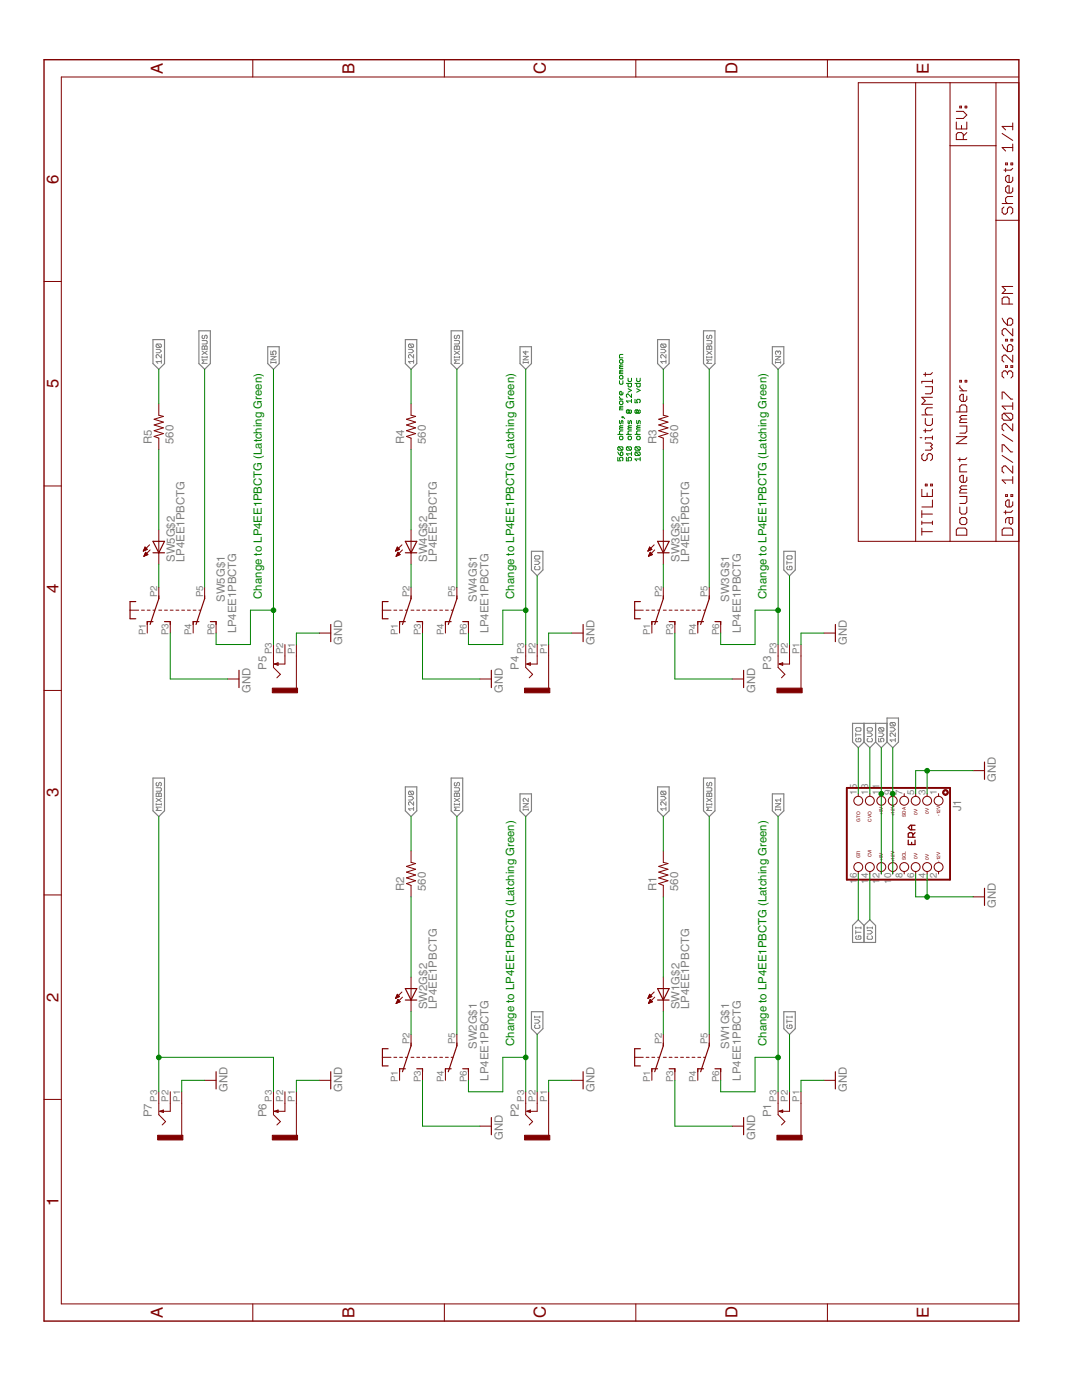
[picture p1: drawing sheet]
<?xml version="1.0" encoding="utf-8"?>
<!DOCTYPE eagle SYSTEM "eagle.dtd">
<!--
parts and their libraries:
PatternAgents-Beautify: License : http://creativecommons.org/licenses/by-sa/3.0
(Creative Commons 3.0)
-->
<eagle version="6.6.0">
<drawing>
<settings>
<setting alwaysvectorfont="no"/>
<setting verticaltext="up"/>
</settings>
<grid distance="0.1" unitdist="inch" unit="inch" style="lines" multiple="1" display="no" altdistance="0.01" altunitdist="inch" altunit="inch"/>
<schematic xreflabel="%F%N/%S.%C%R" xrefpart="/%S.%C%R">
<libraries>
<library name="PatternAgents-Beautify">
<symbols>
<symbol name="FRAME_ASIZE_LANDSCAPE">
<frame x1="0" y1="0" x2="279.4" y2="215.9" columns="6" rows="5" layer="94" border-bottom="no"/>
</symbol>
<symbol name="TITLE_SECTION">
<wire x1="0" y1="0" x2="71.12" y2="0" width="0.1016" layer="94"/>
<wire x1="101.6" y1="15.24" x2="87.63" y2="15.24" width="0.1016" layer="94"/>
<wire x1="0" y1="0" x2="0" y2="5.08" width="0.1016" layer="94"/>
<wire x1="0" y1="5.08" x2="71.12" y2="5.08" width="0.1016" layer="94"/>
<wire x1="0" y1="5.08" x2="0" y2="15.24" width="0.1016" layer="94"/>
<wire x1="101.6" y1="15.24" x2="101.6" y2="5.08" width="0.1016" layer="94"/>
<wire x1="71.12" y1="5.08" x2="71.12" y2="0" width="0.1016" layer="94"/>
<wire x1="71.12" y1="5.08" x2="87.63" y2="5.08" width="0.1016" layer="94"/>
<wire x1="71.12" y1="0" x2="101.6" y2="0" width="0.1016" layer="94"/>
<wire x1="87.63" y1="15.24" x2="87.63" y2="5.08" width="0.1016" layer="94"/>
<wire x1="87.63" y1="15.24" x2="0" y2="15.24" width="0.1016" layer="94"/>
<wire x1="87.63" y1="5.08" x2="101.6" y2="5.08" width="0.1016" layer="94"/>
<wire x1="101.6" y1="5.08" x2="101.6" y2="0" width="0.1016" layer="94"/>
<wire x1="0" y1="15.24" x2="0" y2="22.86" width="0.1016" layer="94"/>
<wire x1="101.6" y1="35.56" x2="0" y2="35.56" width="0.1016" layer="94"/>
<wire x1="101.6" y1="35.56" x2="101.6" y2="22.86" width="0.1016" layer="94"/>
<wire x1="0" y1="22.86" x2="101.6" y2="22.86" width="0.1016" layer="94"/>
<wire x1="0" y1="22.86" x2="0" y2="35.56" width="0.1016" layer="94"/>
<wire x1="101.6" y1="22.86" x2="101.6" y2="15.24" width="0.1016" layer="94"/>
<text x="1.27" y="1.27" size="2.54" layer="94" font="vector">Date:</text>
<text x="12.7" y="1.27" size="2.54" layer="94" font="vector">&gt;LAST_DATE_TIME</text>
<text x="72.39" y="1.27" size="2.54" layer="94" font="vector">Sheet:</text>
<text x="86.36" y="1.27" size="2.54" layer="94" font="vector">&gt;SHEET</text>
<text x="88.9" y="11.43" size="2.54" layer="94" font="vector">REV:</text>
<text x="1.27" y="19.05" size="2.54" layer="94" font="vector">TITLE:</text>
<text x="1.27" y="11.43" size="2.54" layer="94" font="vector">Document Number:</text>
<text x="17.78" y="19.05" size="2.54" layer="94" font="vector">&gt;DRAWING_NAME</text>
</symbol>
</symbols>
<devicesets>
<deviceset name="FRAME_ASIZE_LANDSCAPE" prefix="FRAME" uservalue="yes">
<gates>
<gate name="G$1" symbol="FRAME_ASIZE_LANDSCAPE" x="0" y="0" addlevel="always"/>
<gate name="G$2" symbol="TITLE_SECTION" x="172.72" y="0"/>
</gates>
<devices>
<device name="">
<technologies>
<technology name=""/>
</technologies>
</device>
</devices>
</deviceset>
</devicesets>
</library>
<library name="SparkFun">
<symbols>
<symbol name="GND">
<wire x1="-1.905" y1="0" x2="1.905" y2="0" width="0.254" layer="94"/>
<text x="-2.54" y="-2.54" size="1.778" layer="96">&gt;VALUE</text>
<pin name="GND" x="0" y="2.54" visible="off" length="short" direction="sup" rot="R270"/>
</symbol>
</symbols>
<devicesets>
<deviceset name="GND" prefix="GND">
<gates>
<gate name="1" symbol="GND" x="0" y="0"/>
</gates>
<devices>
<device name="">
<technologies>
<technology name=""/>
</technologies>
</device>
</devices>
</deviceset>
</devicesets>
</library>
<library name="og-pj301">
<symbols>
<symbol name="JACK-SWITCH-3">
<wire x1="-2.54" y1="2.54" x2="0" y2="2.54" width="0.1524" layer="94"/>
<wire x1="0" y1="2.54" x2="1.524" y2="1.016" width="0.1524" layer="94"/>
<wire x1="1.524" y1="1.016" x2="2.286" y2="1.778" width="0.1524" layer="94"/>
<wire x1="-2.54" y1="0" x2="-0.762" y2="0" width="0.1524" layer="94"/>
<wire x1="-0.762" y1="0" x2="-0.762" y2="2.286" width="0.1524" layer="94"/>
<wire x1="-0.762" y1="2.286" x2="-1.016" y2="1.524" width="0.254" layer="94"/>
<wire x1="-1.016" y1="1.524" x2="-0.508" y2="1.524" width="0.254" layer="94"/>
<wire x1="-0.508" y1="1.524" x2="-0.762" y2="2.286" width="0.254" layer="94"/>
<wire x1="-2.54" y1="-2.54" x2="4.572" y2="-2.54" width="0.1524" layer="94"/>
<text x="-2.54" y="4.064" size="1.778" layer="95">&gt;NAME</text>
<rectangle x1="2.286" y1="-0.508" x2="7.874" y2="0.508" layer="94" rot="R90"/>
<pin name="1" x="-5.08" y="-2.54" visible="pad" length="short" direction="pas"/>
<pin name="3" x="-5.08" y="2.54" visible="pad" length="short" direction="pas"/>
<pin name="2" x="-5.08" y="0" visible="pad" length="short" direction="pas"/>
</symbol>
</symbols>
<devicesets>
<deviceset name="PJ301_THONKICONN" prefix="J">
<gates>
<gate name="G$1" symbol="JACK-SWITCH-3" x="0" y="0"/>
</gates>
<devices>
<device name="1" package="WQP_PJ_301M1">
<connects>
<connect gate="G$1" pin="1" pad="P1"/>
<connect gate="G$1" pin="2" pad="P2"/>
<connect gate="G$1" pin="3" pad="P3"/>
</connects>
<technologies>
<technology name=""/>
</technologies>
</device>
<device name="2" package="WQP_PJ_301M2">
<connects>
<connect gate="G$1" pin="1" pad="P1"/>
<connect gate="G$1" pin="2" pad="P2"/>
<connect gate="G$1" pin="3" pad="P3"/>
</connects>
<technologies>
<technology name=""/>
</technologies>
</device>
<device name="3" package="WQP_PJ_301M3">
<connects>
<connect gate="G$1" pin="1" pad="P1"/>
<connect gate="G$1" pin="2" pad="P2"/>
<connect gate="G$1" pin="3" pad="P3"/>
</connects>
<technologies>
<technology name=""/>
</technologies>
</device>
<device name="4" package="WQP_PJ_301M4">
<connects>
<connect gate="G$1" pin="1" pad="P1"/>
<connect gate="G$1" pin="2" pad="P2"/>
<connect gate="G$1" pin="3" pad="P3"/>
</connects>
<technologies>
<technology name=""/>
</technologies>
</device>
<device name="5" package="WQP_PJ_301M5">
<connects>
<connect gate="G$1" pin="1" pad="P1"/>
<connect gate="G$1" pin="2" pad="P2"/>
<connect gate="G$1" pin="3" pad="P3"/>
</connects>
<technologies>
<technology name=""/>
</technologies>
</device>
<device name="6" package="WQP_PJ_301M6">
<connects>
<connect gate="G$1" pin="1" pad="P1"/>
<connect gate="G$1" pin="2" pad="P2"/>
<connect gate="G$1" pin="3" pad="P3"/>
</connects>
<technologies>
<technology name=""/>
</technologies>
</device>
<device name="7" package="WQP_PJ_301M7">
<connects>
<connect gate="G$1" pin="1" pad="P1"/>
<connect gate="G$1" pin="2" pad="P2"/>
<connect gate="G$1" pin="3" pad="P3"/>
</connects>
<technologies>
<technology name=""/>
</technologies>
</device>
<device name="8" package="WQP_PJ_301M8">
<connects>
<connect gate="G$1" pin="1" pad="P1"/>
<connect gate="G$1" pin="2" pad="P2"/>
<connect gate="G$1" pin="3" pad="P3"/>
</connects>
<technologies>
<technology name=""/>
</technologies>
</device>
</devices>
</deviceset>
</devicesets>
</library>
<library name="og-switch">
<symbols>
<symbol name="TSU">
<wire x1="0" y1="-3.175" x2="0" y2="-2.54" width="0.254" layer="94"/>
<wire x1="0" y1="-2.54" x2="-1.905" y2="3.175" width="0.254" layer="94"/>
<wire x1="1.27" y1="2.54" x2="2.54" y2="2.54" width="0.254" layer="94"/>
<wire x1="2.54" y1="2.54" x2="2.54" y2="3.175" width="0.254" layer="94"/>
<wire x1="-2.54" y1="2.54" x2="-1.27" y2="2.54" width="0.254" layer="94"/>
<wire x1="-2.54" y1="2.54" x2="-2.54" y2="3.175" width="0.254" layer="94"/>
<wire x1="-0.889" y1="0" x2="-1.27" y2="0" width="0.1524" layer="94"/>
<wire x1="-1.905" y1="0" x2="-2.54" y2="0" width="0.1524" layer="94"/>
<wire x1="-3.175" y1="0" x2="-3.81" y2="0" width="0.1524" layer="94"/>
<wire x1="-6.35" y1="1.905" x2="-5.08" y2="1.905" width="0.254" layer="94"/>
<wire x1="-6.35" y1="1.905" x2="-6.35" y2="0" width="0.254" layer="94"/>
<wire x1="-6.35" y1="-1.905" x2="-5.08" y2="-1.905" width="0.254" layer="94"/>
<wire x1="-6.35" y1="0" x2="-4.445" y2="0" width="0.1524" layer="94"/>
<wire x1="-6.35" y1="0" x2="-6.35" y2="-1.905" width="0.254" layer="94"/>
<wire x1="10.16" y1="-3.175" x2="10.16" y2="-2.54" width="0.254" layer="94"/>
<wire x1="10.16" y1="-2.54" x2="8.255" y2="3.175" width="0.254" layer="94"/>
<wire x1="11.43" y1="2.54" x2="12.7" y2="2.54" width="0.254" layer="94"/>
<wire x1="12.7" y1="2.54" x2="12.7" y2="3.175" width="0.254" layer="94"/>
<wire x1="7.62" y1="2.54" x2="8.89" y2="2.54" width="0.254" layer="94"/>
<wire x1="7.62" y1="2.54" x2="7.62" y2="3.175" width="0.254" layer="94"/>
<wire x1="9.271" y1="0" x2="8.89" y2="0" width="0.1524" layer="94"/>
<wire x1="8.255" y1="0" x2="7.62" y2="0" width="0.1524" layer="94"/>
<wire x1="6.985" y1="0" x2="6.35" y2="0" width="0.1524" layer="94"/>
<wire x1="5.715" y1="0" x2="5.08" y2="0" width="0.1524" layer="94"/>
<wire x1="4.445" y1="0" x2="3.81" y2="0" width="0.1524" layer="94"/>
<wire x1="3.175" y1="0" x2="2.54" y2="0" width="0.1524" layer="94"/>
<wire x1="1.905" y1="0" x2="1.27" y2="0" width="0.1524" layer="94"/>
<wire x1="0.635" y1="0" x2="0" y2="0" width="0.1524" layer="94"/>
<text x="-8.255" y="-1.905" size="1.778" layer="95" rot="R90">&gt;NAME</text>
<text x="-5.715" y="2.54" size="1.778" layer="96" rot="R90">&gt;VALUE</text>
<pin name="A2" x="0" y="-5.08" visible="pad" length="short" direction="pas" rot="R90"/>
<pin name="A3" x="2.54" y="5.08" visible="pad" length="short" direction="pas" rot="R270"/>
<pin name="A1" x="-2.54" y="5.08" visible="pad" length="short" direction="pas" rot="R270"/>
<pin name="B2" x="10.16" y="-5.08" visible="pad" length="short" direction="pas" rot="R90"/>
<pin name="B3" x="12.7" y="5.08" visible="pad" length="short" direction="pas" rot="R270"/>
<pin name="B1" x="7.62" y="5.08" visible="pad" length="short" direction="pas" rot="R270"/>
</symbol>
<symbol name="LED">
<wire x1="1.27" y1="2.54" x2="0" y2="0" width="0.254" layer="94"/>
<wire x1="0" y1="0" x2="-1.27" y2="2.54" width="0.254" layer="94"/>
<wire x1="1.27" y1="0" x2="0" y2="0" width="0.254" layer="94"/>
<wire x1="0" y1="0" x2="-1.27" y2="0" width="0.254" layer="94"/>
<wire x1="1.27" y1="2.54" x2="0" y2="2.54" width="0.254" layer="94"/>
<wire x1="0" y1="2.54" x2="-1.27" y2="2.54" width="0.254" layer="94"/>
<wire x1="0" y1="2.54" x2="0" y2="0" width="0.1524" layer="94"/>
<wire x1="-2.032" y1="1.778" x2="-3.429" y2="0.381" width="0.1524" layer="94"/>
<wire x1="-1.905" y1="0.635" x2="-3.302" y2="-0.762" width="0.1524" layer="94"/>
<text x="3.556" y="-2.032" size="1.778" layer="95" rot="R90">&gt;NAME</text>
<text x="5.715" y="-2.032" size="1.778" layer="96" rot="R90">&gt;VALUE</text>
<pin name="L2" x="0" y="-2.54" visible="off" length="short" direction="pas" rot="R90"/>
<pin name="L1" x="0" y="5.08" visible="off" length="short" direction="pas" rot="R270"/>
<polygon width="0.1524" layer="94">
<vertex x="-3.429" y="0.381"/>
<vertex x="-3.048" y="1.27"/>
<vertex x="-2.54" y="0.762"/>
</polygon>
<polygon width="0.1524" layer="94">
<vertex x="-3.302" y="-0.762"/>
<vertex x="-2.921" y="0.127"/>
<vertex x="-2.413" y="-0.381"/>
</polygon>
</symbol>
</symbols>
<devicesets>
<deviceset name="LP4OA1PBCT" prefix="SW">
<gates>
<gate name="G$1" symbol="TSU" x="0" y="0"/>
<gate name="G$2" symbol="LED" x="22.86" y="-2.54"/>
</gates>
<devices>
<device name="" package="LP4OA1PBCT">
<connects>
<connect gate="G$1" pin="A1" pad="P1"/>
<connect gate="G$1" pin="A2" pad="P2"/>
<connect gate="G$1" pin="A3" pad="P3"/>
<connect gate="G$1" pin="B1" pad="P4"/>
<connect gate="G$1" pin="B2" pad="P5"/>
<connect gate="G$1" pin="B3" pad="P6"/>
<connect gate="G$2" pin="L1" pad="L1"/>
<connect gate="G$2" pin="L2" pad="L2"/>
</connects>
<technologies>
<technology name=""/>
</technologies>
</device>
</devices>
</deviceset>
</devicesets>
</library>
<library name="halcyonmod_Passives">
<symbols>
<symbol name="RESISTOR">
<wire x1="-2.54" y1="0" x2="-2.159" y2="1.016" width="0.1524" layer="94"/>
<wire x1="-2.159" y1="1.016" x2="-1.524" y2="-1.016" width="0.1524" layer="94"/>
<wire x1="-1.524" y1="-1.016" x2="-0.889" y2="1.016" width="0.1524" layer="94"/>
<wire x1="-0.889" y1="1.016" x2="-0.254" y2="-1.016" width="0.1524" layer="94"/>
<wire x1="-0.254" y1="-1.016" x2="0.381" y2="1.016" width="0.1524" layer="94"/>
<wire x1="0.381" y1="1.016" x2="1.016" y2="-1.016" width="0.1524" layer="94"/>
<wire x1="1.016" y1="-1.016" x2="1.651" y2="1.016" width="0.1524" layer="94"/>
<wire x1="1.651" y1="1.016" x2="2.286" y2="-1.016" width="0.1524" layer="94"/>
<wire x1="2.286" y1="-1.016" x2="2.54" y2="0" width="0.1524" layer="94"/>
<text x="-3.81" y="1.4986" size="1.778" layer="95">&gt;NAME</text>
<text x="-3.81" y="-3.302" size="1.778" layer="96">&gt;VALUE</text>
<pin name="2" x="5.08" y="0" visible="off" length="short" direction="pas" swaplevel="1" rot="R180"/>
<pin name="1" x="-5.08" y="0" visible="off" length="short" direction="pas" swaplevel="1"/>
</symbol>
</symbols>
<devicesets>
<deviceset name="RESISTOR" prefix="R" uservalue="yes">
<gates>
<gate name="R" symbol="RESISTOR" x="0" y="0"/>
</gates>
<devices>
<device name="1206" package="1206">
<connects>
<connect gate="R" pin="1" pad="1"/>
<connect gate="R" pin="2" pad="2"/>
</connects>
<technologies>
<technology name=""/>
</technologies>
</device>
<device name="AXIAL-0.3" package="AXIAL-0.3">
<connects>
<connect gate="R" pin="1" pad="P$1"/>
<connect gate="R" pin="2" pad="P$2"/>
</connects>
<technologies>
<technology name=""/>
</technologies>
</device>
<device name="2010" package="R2010">
<connects>
<connect gate="R" pin="1" pad="1"/>
<connect gate="R" pin="2" pad="2"/>
</connects>
<technologies>
<technology name=""/>
</technologies>
</device>
<device name="0805-RES" package="0805">
<connects>
<connect gate="R" pin="1" pad="1"/>
<connect gate="R" pin="2" pad="2"/>
</connects>
<technologies>
<technology name=""/>
</technologies>
</device>
<device name="0603-RES" package="0603-RES">
<connects>
<connect gate="R" pin="1" pad="1"/>
<connect gate="R" pin="2" pad="2"/>
</connects>
<technologies>
<technology name=""/>
</technologies>
</device>
<device name="0603" package="0603-RES">
<connects>
<connect gate="R" pin="1" pad="1"/>
<connect gate="R" pin="2" pad="2"/>
</connects>
<technologies>
<technology name=""/>
</technologies>
</device>
<device name="PTH-1/6W" package="1/6W-RES">
<connects>
<connect gate="R" pin="1" pad="1"/>
<connect gate="R" pin="2" pad="2"/>
</connects>
<technologies>
<technology name=""/>
</technologies>
</device>
<device name="2512" package="R2512">
<connects>
<connect gate="R" pin="1" pad="1"/>
<connect gate="R" pin="2" pad="2"/>
</connects>
<technologies>
<technology name=""/>
</technologies>
</device>
<device name="PTH-1/4W" package="AXIAL-0.4">
<connects>
<connect gate="R" pin="1" pad="P$1"/>
<connect gate="R" pin="2" pad="P$2"/>
</connects>
<technologies>
<technology name=""/>
</technologies>
</device>
<device name="PTH-1/2W" package="AXIAL-0.5">
<connects>
<connect gate="R" pin="1" pad="P$1"/>
<connect gate="R" pin="2" pad="P$2"/>
</connects>
<technologies>
<technology name=""/>
</technologies>
</device>
<device name="PTH-1W" package="AXIAL-0.6">
<connects>
<connect gate="R" pin="1" pad="P$1"/>
<connect gate="R" pin="2" pad="P$2"/>
</connects>
<technologies>
<technology name=""/>
</technologies>
</device>
<device name="PTH-2W" package="AXIAL-0.8">
<connects>
<connect gate="R" pin="1" pad="P$1"/>
<connect gate="R" pin="2" pad="P$2"/>
</connects>
<technologies>
<technology name=""/>
</technologies>
</device>
<device name="KIT" package="AXIAL-0.3-KIT">
<connects>
<connect gate="R" pin="1" pad="P$1"/>
<connect gate="R" pin="2" pad="P$2"/>
</connects>
<technologies>
<technology name=""/>
</technologies>
</device>
<device name="EZ" package="AXIAL-0.3EZ">
<connects>
<connect gate="R" pin="1" pad="P$1"/>
<connect gate="R" pin="2" pad="P$2"/>
</connects>
<technologies>
<technology name=""/>
</technologies>
</device>
<device name="PTH-1/4W-VERT-KIT" package="AXIAL-0.1EZ">
<connects>
<connect gate="R" pin="1" pad="P$1"/>
<connect gate="R" pin="2" pad="P$2"/>
</connects>
<technologies>
<technology name=""/>
</technologies>
</device>
<device name="PTH-1/4W-VERT" package="AXIAL-0.1">
<connects>
<connect gate="R" pin="1" pad="P$1"/>
<connect gate="R" pin="2" pad="P$2"/>
</connects>
<technologies>
<technology name=""/>
</technologies>
</device>
<device name="0402" package="0402-RES">
<connects>
<connect gate="R" pin="1" pad="1"/>
<connect gate="R" pin="2" pad="2"/>
</connects>
<technologies>
<technology name=""/>
</technologies>
</device>
<device name="0402-TYP" package="EIA-0402">
<connects>
<connect gate="R" pin="1" pad="1"/>
<connect gate="R" pin="2" pad="2"/>
</connects>
<technologies>
<technology name=""/>
</technologies>
</device>
<device name="0402-MAX" package="EIA-0402-MAX">
<connects>
<connect gate="R" pin="1" pad="1"/>
<connect gate="R" pin="2" pad="2"/>
</connects>
<technologies>
<technology name=""/>
</technologies>
</device>
<device name="0402-MIN" package="EIA-0402-MIN">
<connects>
<connect gate="R" pin="1" pad="1"/>
<connect gate="R" pin="2" pad="2"/>
</connects>
<technologies>
<technology name=""/>
</technologies>
</device>
</devices>
</deviceset>
</devicesets>
</library>
<library name="ERA">
<symbols>
<symbol name="ERA">
<wire x1="8.89" y1="-10.16" x2="-11.43" y2="-10.16" width="0.4064" layer="94"/>
<wire x1="-11.43" y1="-10.16" x2="-11.43" y2="12.7" width="0.4064" layer="94"/>
<wire x1="-11.43" y1="12.7" x2="8.89" y2="12.7" width="0.4064" layer="94"/>
<wire x1="8.89" y1="12.7" x2="8.89" y2="-10.16" width="0.4064" layer="94"/>
<text x="6.35" y="-10.795" size="1.778" layer="95" rot="R180">&gt;NAME</text>
<pin name="1" x="7.62" y="-7.62" visible="pad" length="short" direction="pas" function="dot" rot="R180"/>
<pin name="2" x="-10.16" y="-7.62" visible="pad" length="short" direction="pas" function="dot"/>
<pin name="3" x="7.62" y="-5.08" visible="pad" length="short" direction="pas" function="dot" rot="R180"/>
<pin name="4" x="-10.16" y="-5.08" visible="pad" length="short" direction="pas" function="dot"/>
<pin name="5" x="7.62" y="-2.54" visible="pad" length="short" direction="pas" function="dot" rot="R180"/>
<pin name="6" x="-10.16" y="-2.54" visible="pad" length="short" direction="pas" function="dot"/>
<pin name="7" x="7.62" y="0" visible="pad" length="short" direction="pas" function="dot" rot="R180"/>
<pin name="8" x="-10.16" y="0" visible="pad" length="short" direction="pas" function="dot"/>
<pin name="9" x="7.62" y="2.54" visible="pad" length="short" direction="pas" function="dot" rot="R180"/>
<pin name="10" x="-10.16" y="2.54" visible="pad" length="short" direction="pas" function="dot"/>
<pin name="16" x="-10.16" y="10.16" visible="pad" length="short" direction="pas" function="dot"/>
<pin name="14" x="-10.16" y="7.62" visible="pad" length="short" direction="pas" function="dot"/>
<pin name="12" x="-10.16" y="5.08" visible="pad" length="short" direction="pas" function="dot"/>
<pin name="15" x="7.62" y="10.16" visible="pad" length="short" direction="pas" function="dot" rot="R180"/>
<pin name="13" x="7.62" y="7.62" visible="pad" length="short" direction="pas" function="dot" rot="R180"/>
<pin name="11" x="7.62" y="5.08" visible="pad" length="short" direction="pas" function="dot" rot="R180"/>
<text x="-6.35" y="-7.62" size="0.762" layer="94" rot="R180" align="center">-12V</text>
<text x="-6.35" y="-5.08" size="0.762" layer="94" rot="R180" align="center">0V</text>
<text x="-6.35" y="2.54" size="0.762" layer="94" rot="R180" align="center">+12V</text>
<circle x="7.874" y="-9.144" radius="0.508" width="0.254" layer="94"/>
<text x="-6.096" y="0" size="0.762" layer="94" rot="R180" align="center">SCL</text>
<text x="-6.096" y="-2.54" size="0.762" layer="94" rot="R180" align="center">0V</text>
<text x="-6.35" y="5.08" size="0.762" layer="94" rot="R180" align="center">+5V</text>
<text x="2.54" y="7.62" size="0.762" layer="94" rot="R180" align="center">CVO</text>
<text x="2.54" y="10.16" size="0.762" layer="94" rot="R180" align="center">GTO</text>
<text x="3.81" y="-7.62" size="0.762" layer="94" rot="R180" align="center">-12V</text>
<text x="3.81" y="-5.08" size="0.762" layer="94" rot="R180" align="center">0V</text>
<text x="3.556" y="0" size="0.762" layer="94" rot="R180" align="center">SDA</text>
<text x="3.556" y="-2.54" size="0.762" layer="94" rot="R180" align="center">0V</text>
<text x="3.81" y="2.54" size="0.762" layer="94" rot="R180" align="center">+12V</text>
<text x="3.81" y="5.08" size="0.762" layer="94" rot="R180" align="center">+5V</text>
<text x="-5.588" y="7.62" size="0.762" layer="94" rot="R180" align="center">CVI</text>
<text x="-5.842" y="10.16" size="0.762" layer="94" rot="R180" align="center">GTI</text>
<text x="-3.81" y="-2.54" size="1.778" layer="94" font="vector" ratio="15">ERA</text>
</symbol>
</symbols>
<devicesets>
<deviceset name="ERA" prefix="J">
<gates>
<gate name="J1" symbol="ERA" x="2.54" y="0"/>
</gates>
<devices>
<device name="-SHROUD" package="ERA">
<connects>
<connect gate="J1" pin="1" pad="1"/>
<connect gate="J1" pin="10" pad="10"/>
<connect gate="J1" pin="11" pad="11"/>
<connect gate="J1" pin="12" pad="12"/>
<connect gate="J1" pin="13" pad="13"/>
<connect gate="J1" pin="14" pad="14"/>
<connect gate="J1" pin="15" pad="15"/>
<connect gate="J1" pin="16" pad="16"/>
<connect gate="J1" pin="2" pad="2"/>
<connect gate="J1" pin="3" pad="3"/>
<connect gate="J1" pin="4" pad="4"/>
<connect gate="J1" pin="5" pad="5"/>
<connect gate="J1" pin="6" pad="6"/>
<connect gate="J1" pin="7" pad="7"/>
<connect gate="J1" pin="8" pad="8"/>
<connect gate="J1" pin="9" pad="9"/>
</connects>
<technologies>
<technology name=""/>
</technologies>
</device>
<device name="-NOS" package="ERA-OPEN">
<connects>
<connect gate="J1" pin="1" pad="1"/>
<connect gate="J1" pin="10" pad="10"/>
<connect gate="J1" pin="11" pad="11"/>
<connect gate="J1" pin="12" pad="12"/>
<connect gate="J1" pin="13" pad="13"/>
<connect gate="J1" pin="14" pad="14"/>
<connect gate="J1" pin="15" pad="15"/>
<connect gate="J1" pin="16" pad="16"/>
<connect gate="J1" pin="2" pad="2"/>
<connect gate="J1" pin="3" pad="3"/>
<connect gate="J1" pin="4" pad="4"/>
<connect gate="J1" pin="5" pad="5"/>
<connect gate="J1" pin="6" pad="6"/>
<connect gate="J1" pin="7" pad="7"/>
<connect gate="J1" pin="8" pad="8"/>
<connect gate="J1" pin="9" pad="9"/>
</connects>
<technologies>
<technology name=""/>
</technologies>
</device>
<device name="-SMD" package="ERA-SMD">
<connects>
<connect gate="J1" pin="1" pad="1"/>
<connect gate="J1" pin="10" pad="10"/>
<connect gate="J1" pin="11" pad="11"/>
<connect gate="J1" pin="12" pad="12"/>
<connect gate="J1" pin="13" pad="13"/>
<connect gate="J1" pin="14" pad="14"/>
<connect gate="J1" pin="15" pad="15"/>
<connect gate="J1" pin="16" pad="16"/>
<connect gate="J1" pin="2" pad="2"/>
<connect gate="J1" pin="3" pad="3"/>
<connect gate="J1" pin="4" pad="4"/>
<connect gate="J1" pin="5" pad="5"/>
<connect gate="J1" pin="6" pad="6"/>
<connect gate="J1" pin="7" pad="7"/>
<connect gate="J1" pin="8" pad="8"/>
<connect gate="J1" pin="9" pad="9"/>
</connects>
<technologies>
<technology name=""/>
</technologies>
</device>
<device name="-NOSILK" package="ERA-NOSILK">
<connects>
<connect gate="J1" pin="1" pad="1"/>
<connect gate="J1" pin="10" pad="10"/>
<connect gate="J1" pin="11" pad="11"/>
<connect gate="J1" pin="12" pad="12"/>
<connect gate="J1" pin="13" pad="13"/>
<connect gate="J1" pin="14" pad="14"/>
<connect gate="J1" pin="15" pad="15"/>
<connect gate="J1" pin="16" pad="16"/>
<connect gate="J1" pin="2" pad="2"/>
<connect gate="J1" pin="3" pad="3"/>
<connect gate="J1" pin="4" pad="4"/>
<connect gate="J1" pin="5" pad="5"/>
<connect gate="J1" pin="6" pad="6"/>
<connect gate="J1" pin="7" pad="7"/>
<connect gate="J1" pin="8" pad="8"/>
<connect gate="J1" pin="9" pad="9"/>
</connects>
<technologies>
<technology name=""/>
</technologies>
</device>
</devices>
</deviceset>
</devicesets>
</library>
</libraries>
<attributes>
</attributes>
<variantdefs>
</variantdefs>
<classes>
<class number="0" name="default" width="0" drill="0">
</class>
</classes>
<parts>
<part name="FRAME1" library="PatternAgents-Beautify" deviceset="FRAME_ASIZE_LANDSCAPE" device=""/>
<part name="SW1" library="og-switch" deviceset="LP4OA1PBCT" device="" value="LP4EE1PBCTG"/>
<part name="GND13" library="SparkFun" deviceset="GND" device=""/>
<part name="GND1" library="SparkFun" deviceset="GND" device=""/>
<part name="P1" library="og-pj301" deviceset="PJ301_THONKICONN" device="6"/>
<part name="R1" library="halcyonmod_Passives" deviceset="RESISTOR" device="PTH-1/4W" value="560"/>
<part name="SW2" library="og-switch" deviceset="LP4OA1PBCT" device="" value="LP4EE1PBCTG"/>
<part name="GND2" library="SparkFun" deviceset="GND" device=""/>
<part name="GND3" library="SparkFun" deviceset="GND" device=""/>
<part name="P2" library="og-pj301" deviceset="PJ301_THONKICONN" device="6"/>
<part name="R2" library="halcyonmod_Passives" deviceset="RESISTOR" device="PTH-1/4W" value="560"/>
<part name="SW3" library="og-switch" deviceset="LP4OA1PBCT" device="" value="LP4EE1PBCTG"/>
<part name="GND4" library="SparkFun" deviceset="GND" device=""/>
<part name="GND5" library="SparkFun" deviceset="GND" device=""/>
<part name="P3" library="og-pj301" deviceset="PJ301_THONKICONN" device="6"/>
<part name="R3" library="halcyonmod_Passives" deviceset="RESISTOR" device="PTH-1/4W" value="560"/>
<part name="SW4" library="og-switch" deviceset="LP4OA1PBCT" device="" value="LP4EE1PBCTG"/>
<part name="GND6" library="SparkFun" deviceset="GND" device=""/>
<part name="GND7" library="SparkFun" deviceset="GND" device=""/>
<part name="P4" library="og-pj301" deviceset="PJ301_THONKICONN" device="6"/>
<part name="R4" library="halcyonmod_Passives" deviceset="RESISTOR" device="PTH-1/4W" value="560"/>
<part name="SW5" library="og-switch" deviceset="LP4OA1PBCT" device="" value="LP4EE1PBCTG"/>
<part name="GND8" library="SparkFun" deviceset="GND" device=""/>
<part name="GND9" library="SparkFun" deviceset="GND" device=""/>
<part name="P5" library="og-pj301" deviceset="PJ301_THONKICONN" device="6"/>
<part name="R5" library="halcyonmod_Passives" deviceset="RESISTOR" device="PTH-1/4W" value="560"/>
<part name="GND10" library="SparkFun" deviceset="GND" device=""/>
<part name="P6" library="og-pj301" deviceset="PJ301_THONKICONN" device="6"/>
<part name="GND11" library="SparkFun" deviceset="GND" device=""/>
<part name="P7" library="og-pj301" deviceset="PJ301_THONKICONN" device="6"/>
<part name="J1" library="ERA" deviceset="ERA" device="-SHROUD"/>
<part name="GND12" library="SparkFun" deviceset="GND" device=""/>
<part name="GND14" library="SparkFun" deviceset="GND" device=""/>
</parts>
<sheets>
<sheet>
<plain>
<text x="60.96" y="55.88" size="1.778" layer="91">Change to LP4EE1PBCTG (Latching Green)</text>
<text x="60.96" y="111.76" size="1.778" layer="91">Change to LP4EE1PBCTG (Latching Green)</text>
<text x="160.02" y="55.88" size="1.778" layer="91">Change to LP4EE1PBCTG (Latching Green)</text>
<text x="160.02" y="111.76" size="1.778" layer="91">Change to LP4EE1PBCTG (Latching Green)</text>
<text x="160.02" y="167.64" size="1.778" layer="91">Change to LP4EE1PBCTG (Latching Green)</text>
<text x="190.5" y="83.82" size="1.27" layer="91" font="vector" ratio="10">560 ohms, more common
510 ohms @ 12vdc
100 ohms @ 5 vdc</text>
</plain>
<instances>
<instance part="FRAME1" gate="G$2" x="172.72" y="0"/>
<instance part="FRAME1" gate="G$1" x="0" y="0"/>
<instance part="SW1" gate="G$1" x="58.42" y="78.74" smashed="yes" rot="MR270">
<attribute name="NAME" x="70.485" y="64.135" size="1.778" layer="95" rot="MR0"/>
<attribute name="VALUE" x="71.12" y="61.595" size="1.778" layer="96" rot="MR0"/>
</instance>
<instance part="SW1" gate="G$2" x="71.12" y="78.74" rot="R270"/>
<instance part="GND13" gate="1" x="43.18" y="60.96" rot="MR0"/>
<instance part="GND1" gate="1" x="53.34" y="40.64"/>
<instance part="P1" gate="G$1" x="45.72" y="50.8" rot="MR0"/>
<instance part="R1" gate="R" x="99.06" y="78.74"/>
<instance part="SW2" gate="G$1" x="58.42" y="134.62" smashed="yes" rot="MR270">
<attribute name="NAME" x="70.485" y="120.015" size="1.778" layer="95" rot="MR0"/>
<attribute name="VALUE" x="71.12" y="117.475" size="1.778" layer="96" rot="MR0"/>
</instance>
<instance part="SW2" gate="G$2" x="71.12" y="134.62" rot="R270"/>
<instance part="GND2" gate="1" x="43.18" y="116.84" rot="MR0"/>
<instance part="GND3" gate="1" x="53.34" y="96.52"/>
<instance part="P2" gate="G$1" x="45.72" y="106.68" rot="MR0"/>
<instance part="R2" gate="R" x="99.06" y="134.62"/>
<instance part="SW3" gate="G$1" x="157.48" y="78.74" smashed="yes" rot="MR270">
<attribute name="NAME" x="169.545" y="64.135" size="1.778" layer="95" rot="MR0"/>
<attribute name="VALUE" x="170.18" y="61.595" size="1.778" layer="96" rot="MR0"/>
</instance>
<instance part="SW3" gate="G$2" x="170.18" y="78.74" rot="R270"/>
<instance part="GND4" gate="1" x="142.24" y="60.96" rot="MR0"/>
<instance part="GND5" gate="1" x="152.4" y="40.64"/>
<instance part="P3" gate="G$1" x="144.78" y="50.8" rot="MR0"/>
<instance part="R3" gate="R" x="198.12" y="78.74"/>
<instance part="SW4" gate="G$1" x="157.48" y="134.62" smashed="yes" rot="MR270">
<attribute name="NAME" x="169.545" y="120.015" size="1.778" layer="95" rot="MR0"/>
<attribute name="VALUE" x="170.18" y="117.475" size="1.778" layer="96" rot="MR0"/>
</instance>
<instance part="SW4" gate="G$2" x="170.18" y="134.62" rot="R270"/>
<instance part="GND6" gate="1" x="142.24" y="116.84" rot="MR0"/>
<instance part="GND7" gate="1" x="152.4" y="96.52"/>
<instance part="P4" gate="G$1" x="144.78" y="106.68" rot="MR0"/>
<instance part="R4" gate="R" x="198.12" y="134.62"/>
<instance part="SW5" gate="G$1" x="157.48" y="190.5" smashed="yes" rot="MR270">
<attribute name="NAME" x="169.545" y="175.895" size="1.778" layer="95" rot="MR0"/>
<attribute name="VALUE" x="170.18" y="173.355" size="1.778" layer="96" rot="MR0"/>
</instance>
<instance part="SW5" gate="G$2" x="170.18" y="190.5" rot="R270"/>
<instance part="GND8" gate="1" x="142.24" y="172.72" rot="MR0"/>
<instance part="GND9" gate="1" x="152.4" y="152.4"/>
<instance part="P5" gate="G$1" x="144.78" y="162.56" rot="MR0"/>
<instance part="R5" gate="R" x="198.12" y="190.5"/>
<instance part="GND10" gate="1" x="53.34" y="152.4"/>
<instance part="P6" gate="G$1" x="45.72" y="162.56" rot="MR0"/>
<instance part="GND11" gate="1" x="53.34" y="177.8"/>
<instance part="P7" gate="G$1" x="45.72" y="187.96" rot="MR0"/>
<instance part="J1" gate="J1" x="109.22" y="25.4"/>
<instance part="GND12" gate="1" x="93.98" y="7.62"/>
<instance part="GND14" gate="1" x="121.92" y="7.62"/>
</instances>
<busses>
</busses>
<nets>
<net name="GND" class="0">
<segment>
<wire x1="53.34" y1="76.2" x2="43.18" y2="76.2" width="0.1524" layer="91"/>
<wire x1="43.18" y1="76.2" x2="43.18" y2="63.5" width="0.1524" layer="91"/>
<pinref part="SW1" gate="G$1" pin="A3"/>
<pinref part="GND13" gate="1" pin="GND"/>
</segment>
<segment>
<wire x1="50.8" y1="48.26" x2="53.34" y2="48.26" width="0.1524" layer="91"/>
<pinref part="GND1" gate="1" pin="GND"/>
<pinref part="P1" gate="G$1" pin="1"/>
<wire x1="53.34" y1="48.26" x2="53.34" y2="43.18" width="0.1524" layer="91"/>
</segment>
<segment>
<wire x1="53.34" y1="132.08" x2="43.18" y2="132.08" width="0.1524" layer="91"/>
<wire x1="43.18" y1="132.08" x2="43.18" y2="119.38" width="0.1524" layer="91"/>
<pinref part="SW2" gate="G$1" pin="A3"/>
<pinref part="GND2" gate="1" pin="GND"/>
</segment>
<segment>
<wire x1="50.8" y1="104.14" x2="53.34" y2="104.14" width="0.1524" layer="91"/>
<pinref part="GND3" gate="1" pin="GND"/>
<pinref part="P2" gate="G$1" pin="1"/>
<wire x1="53.34" y1="104.14" x2="53.34" y2="99.06" width="0.1524" layer="91"/>
</segment>
<segment>
<wire x1="152.4" y1="76.2" x2="142.24" y2="76.2" width="0.1524" layer="91"/>
<wire x1="142.24" y1="76.2" x2="142.24" y2="63.5" width="0.1524" layer="91"/>
<pinref part="SW3" gate="G$1" pin="A3"/>
<pinref part="GND4" gate="1" pin="GND"/>
</segment>
<segment>
<wire x1="149.86" y1="48.26" x2="152.4" y2="48.26" width="0.1524" layer="91"/>
<pinref part="GND5" gate="1" pin="GND"/>
<pinref part="P3" gate="G$1" pin="1"/>
<wire x1="152.4" y1="48.26" x2="152.4" y2="43.18" width="0.1524" layer="91"/>
</segment>
<segment>
<wire x1="152.4" y1="132.08" x2="142.24" y2="132.08" width="0.1524" layer="91"/>
<wire x1="142.24" y1="132.08" x2="142.24" y2="119.38" width="0.1524" layer="91"/>
<pinref part="SW4" gate="G$1" pin="A3"/>
<pinref part="GND6" gate="1" pin="GND"/>
</segment>
<segment>
<wire x1="149.86" y1="104.14" x2="152.4" y2="104.14" width="0.1524" layer="91"/>
<pinref part="GND7" gate="1" pin="GND"/>
<pinref part="P4" gate="G$1" pin="1"/>
<wire x1="152.4" y1="104.14" x2="152.4" y2="99.06" width="0.1524" layer="91"/>
</segment>
<segment>
<wire x1="152.4" y1="187.96" x2="142.24" y2="187.96" width="0.1524" layer="91"/>
<wire x1="142.24" y1="187.96" x2="142.24" y2="175.26" width="0.1524" layer="91"/>
<pinref part="SW5" gate="G$1" pin="A3"/>
<pinref part="GND8" gate="1" pin="GND"/>
</segment>
<segment>
<wire x1="149.86" y1="160.02" x2="152.4" y2="160.02" width="0.1524" layer="91"/>
<pinref part="GND9" gate="1" pin="GND"/>
<pinref part="P5" gate="G$1" pin="1"/>
<wire x1="152.4" y1="160.02" x2="152.4" y2="154.94" width="0.1524" layer="91"/>
</segment>
<segment>
<wire x1="50.8" y1="160.02" x2="53.34" y2="160.02" width="0.1524" layer="91"/>
<pinref part="GND10" gate="1" pin="GND"/>
<pinref part="P6" gate="G$1" pin="1"/>
<wire x1="53.34" y1="160.02" x2="53.34" y2="154.94" width="0.1524" layer="91"/>
</segment>
<segment>
<wire x1="50.8" y1="185.42" x2="53.34" y2="185.42" width="0.1524" layer="91"/>
<pinref part="GND11" gate="1" pin="GND"/>
<pinref part="P7" gate="G$1" pin="1"/>
<wire x1="53.34" y1="185.42" x2="53.34" y2="180.34" width="0.1524" layer="91"/>
</segment>
<segment>
<pinref part="J1" gate="J1" pin="6"/>
<wire x1="99.06" y1="22.86" x2="93.98" y2="22.86" width="0.1524" layer="91"/>
<wire x1="93.98" y1="22.86" x2="93.98" y2="20.32" width="0.1524" layer="91"/>
<pinref part="GND12" gate="1" pin="GND"/>
<pinref part="J1" gate="J1" pin="4"/>
<wire x1="93.98" y1="20.32" x2="93.98" y2="10.16" width="0.1524" layer="91"/>
<wire x1="99.06" y1="20.32" x2="93.98" y2="20.32" width="0.1524" layer="91"/>
<junction x="93.98" y="20.32"/>
</segment>
<segment>
<pinref part="J1" gate="J1" pin="5"/>
<wire x1="116.84" y1="22.86" x2="121.92" y2="22.86" width="0.1524" layer="91"/>
<wire x1="121.92" y1="22.86" x2="121.92" y2="20.32" width="0.1524" layer="91"/>
<pinref part="J1" gate="J1" pin="3"/>
<wire x1="121.92" y1="20.32" x2="121.92" y2="10.16" width="0.1524" layer="91"/>
<wire x1="116.84" y1="20.32" x2="121.92" y2="20.32" width="0.1524" layer="91"/>
<junction x="121.92" y="20.32"/>
<pinref part="GND14" gate="1" pin="GND"/>
</segment>
</net>
<net name="IN5" class="0">
<segment>
<pinref part="P5" gate="G$1" pin="3"/>
<wire x1="149.86" y1="165.1" x2="157.48" y2="165.1" width="0.1524" layer="91"/>
<label x="210.82" y="165.1" size="1.27" layer="95" font="vector" ratio="10" xref="yes"/>
<wire x1="157.48" y1="165.1" x2="210.82" y2="165.1" width="0.1524" layer="91"/>
<wire x1="149.86" y1="170.18" x2="157.48" y2="170.18" width="0.1524" layer="91"/>
<wire x1="157.48" y1="170.18" x2="157.48" y2="165.1" width="0.1524" layer="91"/>
<junction x="157.48" y="165.1"/>
<wire x1="149.86" y1="170.18" x2="149.86" y2="177.8" width="0.1524" layer="91"/>
<pinref part="SW5" gate="G$1" pin="B3"/>
<wire x1="149.86" y1="177.8" x2="152.4" y2="177.8" width="0.1524" layer="91"/>
</segment>
</net>
<net name="N$1" class="0">
<segment>
<pinref part="SW1" gate="G$2" pin="L2"/>
<pinref part="SW1" gate="G$1" pin="A2"/>
<wire x1="68.58" y1="78.74" x2="63.5" y2="78.74" width="0.1524" layer="91"/>
</segment>
</net>
<net name="N$3" class="0">
<segment>
<pinref part="SW1" gate="G$2" pin="L1"/>
<pinref part="R1" gate="R" pin="1"/>
<wire x1="76.2" y1="78.74" x2="93.98" y2="78.74" width="0.1524" layer="91"/>
</segment>
</net>
<net name="N$2" class="0">
<segment>
<pinref part="SW2" gate="G$2" pin="L2"/>
<pinref part="SW2" gate="G$1" pin="A2"/>
<wire x1="68.58" y1="134.62" x2="63.5" y2="134.62" width="0.1524" layer="91"/>
</segment>
</net>
<net name="N$4" class="0">
<segment>
<pinref part="SW2" gate="G$2" pin="L1"/>
<pinref part="R2" gate="R" pin="1"/>
<wire x1="76.2" y1="134.62" x2="93.98" y2="134.62" width="0.1524" layer="91"/>
</segment>
</net>
<net name="N$5" class="0">
<segment>
<pinref part="SW3" gate="G$2" pin="L2"/>
<pinref part="SW3" gate="G$1" pin="A2"/>
<wire x1="167.64" y1="78.74" x2="162.56" y2="78.74" width="0.1524" layer="91"/>
</segment>
</net>
<net name="N$6" class="0">
<segment>
<pinref part="SW3" gate="G$2" pin="L1"/>
<pinref part="R3" gate="R" pin="1"/>
<wire x1="175.26" y1="78.74" x2="193.04" y2="78.74" width="0.1524" layer="91"/>
</segment>
</net>
<net name="N$7" class="0">
<segment>
<pinref part="SW4" gate="G$2" pin="L2"/>
<pinref part="SW4" gate="G$1" pin="A2"/>
<wire x1="167.64" y1="134.62" x2="162.56" y2="134.62" width="0.1524" layer="91"/>
</segment>
</net>
<net name="N$8" class="0">
<segment>
<pinref part="SW4" gate="G$2" pin="L1"/>
<pinref part="R4" gate="R" pin="1"/>
<wire x1="175.26" y1="134.62" x2="193.04" y2="134.62" width="0.1524" layer="91"/>
</segment>
</net>
<net name="N$9" class="0">
<segment>
<pinref part="SW5" gate="G$2" pin="L2"/>
<pinref part="SW5" gate="G$1" pin="A2"/>
<wire x1="167.64" y1="190.5" x2="162.56" y2="190.5" width="0.1524" layer="91"/>
</segment>
</net>
<net name="N$10" class="0">
<segment>
<pinref part="SW5" gate="G$2" pin="L1"/>
<pinref part="R5" gate="R" pin="1"/>
<wire x1="175.26" y1="190.5" x2="193.04" y2="190.5" width="0.1524" layer="91"/>
</segment>
</net>
<net name="IN1" class="0">
<segment>
<pinref part="P1" gate="G$1" pin="3"/>
<wire x1="50.8" y1="53.34" x2="58.42" y2="53.34" width="0.1524" layer="91"/>
<label x="111.76" y="53.34" size="1.27" layer="95" font="vector" ratio="10" xref="yes"/>
<wire x1="58.42" y1="53.34" x2="111.76" y2="53.34" width="0.1524" layer="91"/>
<wire x1="50.8" y1="58.42" x2="58.42" y2="58.42" width="0.1524" layer="91"/>
<wire x1="58.42" y1="58.42" x2="58.42" y2="53.34" width="0.1524" layer="91"/>
<junction x="58.42" y="53.34"/>
<wire x1="50.8" y1="58.42" x2="50.8" y2="66.04" width="0.1524" layer="91"/>
<pinref part="SW1" gate="G$1" pin="B3"/>
<wire x1="50.8" y1="66.04" x2="53.34" y2="66.04" width="0.1524" layer="91"/>
</segment>
</net>
<net name="MIXBUS" class="0">
<segment>
<pinref part="SW1" gate="G$1" pin="B2"/>
<wire x1="63.5" y1="68.58" x2="111.76" y2="68.58" width="0.1524" layer="91"/>
<label x="111.76" y="68.58" size="1.27" layer="95" font="vector" ratio="10" xref="yes"/>
</segment>
<segment>
<pinref part="SW2" gate="G$1" pin="B2"/>
<wire x1="63.5" y1="124.46" x2="111.76" y2="124.46" width="0.1524" layer="91"/>
<label x="111.76" y="124.46" size="1.27" layer="95" font="vector" ratio="10" xref="yes"/>
</segment>
<segment>
<pinref part="P6" gate="G$1" pin="3"/>
<wire x1="50.8" y1="165.1" x2="58.42" y2="165.1" width="0.1524" layer="91"/>
<pinref part="P7" gate="G$1" pin="3"/>
<wire x1="50.8" y1="190.5" x2="58.42" y2="190.5" width="0.1524" layer="91"/>
<wire x1="58.42" y1="165.1" x2="58.42" y2="190.5" width="0.1524" layer="91"/>
<wire x1="58.42" y1="190.5" x2="111.76" y2="190.5" width="0.1524" layer="91"/>
<junction x="58.42" y="190.5"/>
<label x="111.76" y="190.5" size="1.27" layer="95" font="vector" ratio="10" xref="yes"/>
</segment>
<segment>
<pinref part="SW5" gate="G$1" pin="B2"/>
<wire x1="162.56" y1="180.34" x2="210.82" y2="180.34" width="0.1524" layer="91"/>
<label x="210.82" y="180.34" size="1.27" layer="95" font="vector" ratio="10" xref="yes"/>
</segment>
<segment>
<pinref part="SW4" gate="G$1" pin="B2"/>
<wire x1="162.56" y1="124.46" x2="210.82" y2="124.46" width="0.1524" layer="91"/>
<label x="210.82" y="124.46" size="1.27" layer="95" font="vector" ratio="10" xref="yes"/>
</segment>
<segment>
<pinref part="SW3" gate="G$1" pin="B2"/>
<wire x1="162.56" y1="68.58" x2="210.82" y2="68.58" width="0.1524" layer="91"/>
<label x="210.82" y="68.58" size="1.27" layer="95" font="vector" ratio="10" xref="yes"/>
</segment>
</net>
<net name="IN2" class="0">
<segment>
<pinref part="P2" gate="G$1" pin="3"/>
<wire x1="50.8" y1="109.22" x2="58.42" y2="109.22" width="0.1524" layer="91"/>
<label x="111.76" y="109.22" size="1.27" layer="95" font="vector" ratio="10" xref="yes"/>
<wire x1="58.42" y1="109.22" x2="111.76" y2="109.22" width="0.1524" layer="91"/>
<wire x1="50.8" y1="114.3" x2="58.42" y2="114.3" width="0.1524" layer="91"/>
<wire x1="58.42" y1="114.3" x2="58.42" y2="109.22" width="0.1524" layer="91"/>
<junction x="58.42" y="109.22"/>
<wire x1="50.8" y1="114.3" x2="50.8" y2="121.92" width="0.1524" layer="91"/>
<pinref part="SW2" gate="G$1" pin="B3"/>
<wire x1="50.8" y1="121.92" x2="53.34" y2="121.92" width="0.1524" layer="91"/>
</segment>
</net>
<net name="IN3" class="0">
<segment>
<pinref part="P3" gate="G$1" pin="3"/>
<wire x1="149.86" y1="53.34" x2="157.48" y2="53.34" width="0.1524" layer="91"/>
<label x="210.82" y="53.34" size="1.27" layer="95" font="vector" ratio="10" xref="yes"/>
<wire x1="157.48" y1="53.34" x2="210.82" y2="53.34" width="0.1524" layer="91"/>
<wire x1="149.86" y1="58.42" x2="157.48" y2="58.42" width="0.1524" layer="91"/>
<wire x1="157.48" y1="58.42" x2="157.48" y2="53.34" width="0.1524" layer="91"/>
<junction x="157.48" y="53.34"/>
<wire x1="149.86" y1="58.42" x2="149.86" y2="66.04" width="0.1524" layer="91"/>
<pinref part="SW3" gate="G$1" pin="B3"/>
<wire x1="149.86" y1="66.04" x2="152.4" y2="66.04" width="0.1524" layer="91"/>
</segment>
</net>
<net name="IN4" class="0">
<segment>
<pinref part="P4" gate="G$1" pin="3"/>
<wire x1="149.86" y1="109.22" x2="157.48" y2="109.22" width="0.1524" layer="91"/>
<label x="210.82" y="109.22" size="1.27" layer="95" font="vector" ratio="10" xref="yes"/>
<wire x1="157.48" y1="109.22" x2="210.82" y2="109.22" width="0.1524" layer="91"/>
<wire x1="149.86" y1="114.3" x2="157.48" y2="114.3" width="0.1524" layer="91"/>
<wire x1="157.48" y1="114.3" x2="157.48" y2="109.22" width="0.1524" layer="91"/>
<junction x="157.48" y="109.22"/>
<wire x1="149.86" y1="114.3" x2="149.86" y2="121.92" width="0.1524" layer="91"/>
<pinref part="SW4" gate="G$1" pin="B3"/>
<wire x1="149.86" y1="121.92" x2="152.4" y2="121.92" width="0.1524" layer="91"/>
</segment>
</net>
<net name="12V0" class="0">
<segment>
<pinref part="R2" gate="R" pin="2"/>
<wire x1="104.14" y1="134.62" x2="111.76" y2="134.62" width="0.1524" layer="91"/>
<label x="111.76" y="134.62" size="1.27" layer="95" font="vector" ratio="10" xref="yes"/>
</segment>
<segment>
<pinref part="R1" gate="R" pin="2"/>
<wire x1="104.14" y1="78.74" x2="111.76" y2="78.74" width="0.1524" layer="91"/>
<label x="111.76" y="78.74" size="1.27" layer="95" font="vector" ratio="10" xref="yes"/>
</segment>
<segment>
<pinref part="R3" gate="R" pin="2"/>
<wire x1="203.2" y1="78.74" x2="210.82" y2="78.74" width="0.1524" layer="91"/>
<label x="210.82" y="78.74" size="1.27" layer="95" font="vector" ratio="10" xref="yes"/>
</segment>
<segment>
<pinref part="R4" gate="R" pin="2"/>
<wire x1="203.2" y1="134.62" x2="210.82" y2="134.62" width="0.1524" layer="91"/>
<label x="210.82" y="134.62" size="1.27" layer="95" font="vector" ratio="10" xref="yes"/>
</segment>
<segment>
<pinref part="R5" gate="R" pin="2"/>
<wire x1="203.2" y1="190.5" x2="210.82" y2="190.5" width="0.1524" layer="91"/>
<label x="210.82" y="190.5" size="1.27" layer="95" font="vector" ratio="10" xref="yes"/>
</segment>
<segment>
<pinref part="J1" gate="J1" pin="9"/>
<pinref part="J1" gate="J1" pin="10"/>
<wire x1="116.84" y1="27.94" x2="99.06" y2="27.94" width="0.1524" layer="91"/>
<wire x1="116.84" y1="27.94" x2="127" y2="27.94" width="0.1524" layer="91"/>
<junction x="116.84" y="27.94"/>
<label x="127" y="27.94" size="1.27" layer="95" font="vector" ratio="10" xref="yes"/>
</segment>
</net>
<net name="CVO" class="0">
<segment>
<pinref part="J1" gate="J1" pin="13"/>
<wire x1="116.84" y1="33.02" x2="127" y2="33.02" width="0.1524" layer="91"/>
<label x="127" y="33.02" size="1.27" layer="95" font="vector" ratio="10" xref="yes"/>
</segment>
<segment>
<pinref part="P4" gate="G$1" pin="2"/>
<wire x1="149.86" y1="106.68" x2="165.1" y2="106.68" width="0.1524" layer="91"/>
<label x="165.1" y="106.68" size="1.27" layer="95" font="vector" ratio="10" xref="yes"/>
</segment>
</net>
<net name="GTO" class="0">
<segment>
<pinref part="J1" gate="J1" pin="15"/>
<wire x1="116.84" y1="35.56" x2="127" y2="35.56" width="0.1524" layer="91"/>
<label x="127" y="35.56" size="1.27" layer="95" font="vector" ratio="10" xref="yes"/>
</segment>
<segment>
<pinref part="P3" gate="G$1" pin="2"/>
<wire x1="149.86" y1="50.8" x2="165.1" y2="50.8" width="0.1524" layer="91"/>
<label x="165.1" y="50.8" size="1.27" layer="95" font="vector" ratio="10" xref="yes"/>
</segment>
</net>
<net name="GTI" class="0">
<segment>
<pinref part="J1" gate="J1" pin="16"/>
<wire x1="99.06" y1="35.56" x2="88.9" y2="35.56" width="0.1524" layer="91"/>
<label x="88.9" y="35.56" size="1.27" layer="95" font="vector" ratio="10" rot="R180" xref="yes"/>
</segment>
<segment>
<pinref part="P1" gate="G$1" pin="2"/>
<wire x1="50.8" y1="50.8" x2="63.5" y2="50.8" width="0.1524" layer="91"/>
<label x="63.5" y="50.8" size="1.27" layer="95" font="vector" ratio="10" xref="yes"/>
</segment>
</net>
<net name="CVI" class="0">
<segment>
<pinref part="J1" gate="J1" pin="14"/>
<wire x1="99.06" y1="33.02" x2="88.9" y2="33.02" width="0.1524" layer="91"/>
<label x="88.9" y="33.02" size="1.27" layer="95" font="vector" ratio="10" rot="R180" xref="yes"/>
</segment>
<segment>
<pinref part="P2" gate="G$1" pin="2"/>
<wire x1="50.8" y1="106.68" x2="63.5" y2="106.68" width="0.1524" layer="91"/>
<label x="63.5" y="106.68" size="1.27" layer="95" font="vector" ratio="10" xref="yes"/>
</segment>
</net>
<net name="5V0" class="0">
<segment>
<pinref part="J1" gate="J1" pin="12"/>
<pinref part="J1" gate="J1" pin="11"/>
<wire x1="99.06" y1="30.48" x2="116.84" y2="30.48" width="0.1524" layer="91"/>
<wire x1="116.84" y1="30.48" x2="127" y2="30.48" width="0.1524" layer="91"/>
<junction x="116.84" y="30.48"/>
<label x="127" y="30.48" size="1.27" layer="95" font="vector" ratio="10" xref="yes"/>
</segment>
</net>
</nets>
</sheet>
</sheets>
</schematic>
</drawing>
<compatibility>
<note version="6.3" minversion="6.2.2" severity="warning">
Since Version 6.2.2 text objects can contain more than one line,
which will not be processed correctly with this version.
</note>
</compatibility>
</eagle>
